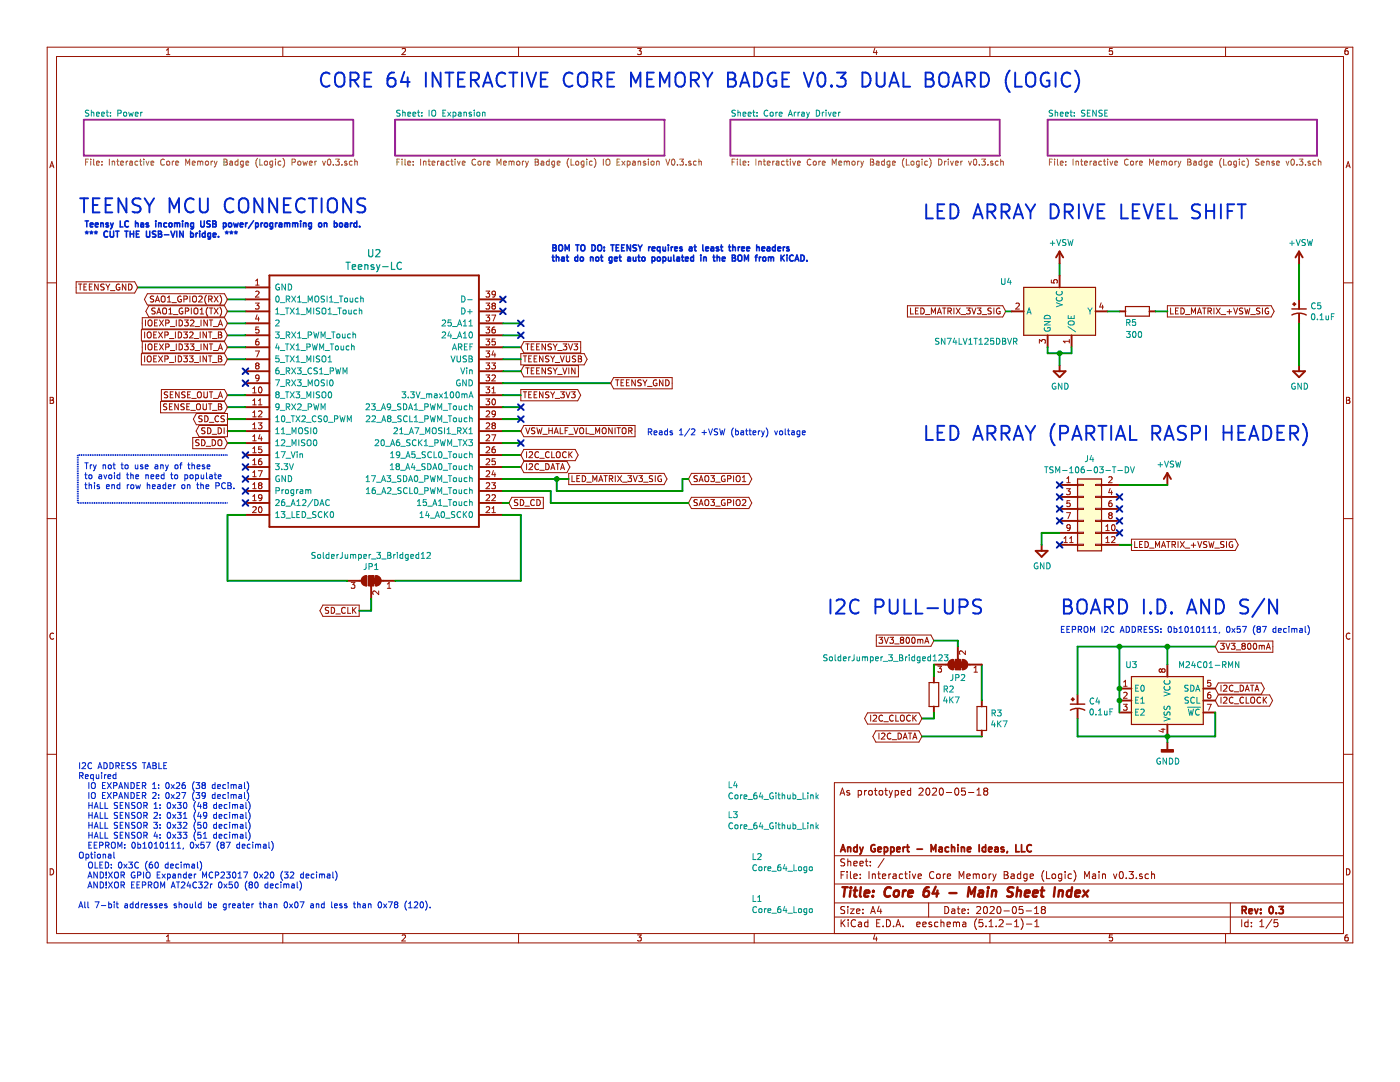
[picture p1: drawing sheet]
EESchema Schematic File Version 4
LIBS:Interactive Core Memory Badge (Logic) Main v0.3-cache
EELAYER 29 0
EELAYER END
$Descr A4 11693 8268
encoding utf-8
Sheet 1 5
Title "Core 64 - Main Sheet Index"
Date "2020-05-18"
Rev "0.3"
Comp "Andy Geppert - Machine Ideas, LLC"
Comment1 ""
Comment2 ""
Comment3 ""
Comment4 "As prototyped 2020-05-18"
$EndDescr
$Sheet
S 6100 1000 2250 300 
U 5E755AC8
F0 "Core Array Driver" 50
F1 "Interactive Core Memory Badge (Logic) Driver v0.3.sch" 50
$EndSheet
Text Notes 2650 750  0    118  ~ 0
CORE 64 INTERACTIVE CORE MEMORY BADGE V0.3 DUAL BOARD (LOGIC)
$Sheet
S 8750 1000 2250 300 
U 5E75D6AB
F0 "SENSE" 50
F1 "Interactive Core Memory Badge (Logic) Sense v0.3.sch" 50
$EndSheet
$Sheet
S 3300 1000 2250 300 
U 5EA63449
F0 "IO Expansion" 50
F1 "Interactive Core Memory Badge (Logic) IO Expansion V0.3.sch" 50
$EndSheet
$Comp
L Teensy:Teensy-LC U?
U 1 1
P 3100 3350
AR Path="/5E755787/5EA2C7B7" Ref="U?"  Part="1" 
AR Path="/5E755AC8/5D2551FF/5EA2C7B7" Ref="U?"  Part="1" 
AR Path="/5EA2C7B7" Ref="U2"  Part="1" 
F 0 "U2" H 3125 4587 60  0000 C CNN
F 1 "Teensy-LC" H 3125 4481 60  0000 C CNN
F 2 "Teensy:Teensy30_31_32_LC_SMD_SOCKETS" H 3100 2800 60  0001 C CNN
F 3 "" H 3100 2800 60  0000 C CNN
	1    3100 3350
	1    0    0    -1  
$EndComp
Wire Wire Line
	1900 2600 2050 2600
Wire Wire Line
	1900 2700 2050 2700
Text GLabel 4350 3000 2    50   Output ~ 0
TEENSY_VUSB
NoConn ~ 4200 2500
NoConn ~ 4200 2600
Wire Wire Line
	5100 3200 4200 3200
Text Notes 5400 3650 0    50   ~ 0
Reads 1/2 +VSW (battery) voltage
Text Notes 700  2000 0    50   ~ 10
Teensy LC has incoming USB power/programming on board.\n*** CUT THE USB-VIN bridge. ***
Wire Wire Line
	4350 3900 4200 3900
Wire Wire Line
	4200 3800 4350 3800
Wire Wire Line
	1900 2500 2050 2500
Wire Wire Line
	1900 2800 2050 2800
Wire Wire Line
	1900 2900 2050 2900
Wire Wire Line
	1900 3000 2050 3000
Wire Wire Line
	1900 3300 2050 3300
Wire Wire Line
	1900 3400 2050 3400
Wire Wire Line
	1900 3500 2050 3500
Wire Wire Line
	1900 3600 2050 3600
Wire Wire Line
	1900 3700 2050 3700
Wire Wire Line
	1900 4300 2050 4300
Wire Wire Line
	4200 4300 4350 4300
Wire Wire Line
	4200 3700 4350 3700
Wire Wire Line
	4200 3600 4350 3600
Wire Wire Line
	4200 3500 4350 3500
Wire Wire Line
	4200 2700 4350 2700
NoConn ~ 2050 3900
Text GLabel 4350 3300 2    50   Output ~ 0
TEENSY_3V3
Text GLabel 4350 3100 2    50   Input ~ 0
TEENSY_VIN
Text GLabel 4350 3600 2    50   Input ~ 0
VSW_HALF_VOL_MONITOR
Wire Wire Line
	4200 2800 4350 2800
Wire Wire Line
	4200 3000 4350 3000
Wire Wire Line
	4200 3100 4350 3100
Wire Wire Line
	4200 2900 4350 2900
Wire Wire Line
	4200 3300 4350 3300
Text GLabel 4350 2900 2    50   Input ~ 0
TEENSY_3V3
Text GLabel 4350 3800 2    50   BiDi ~ 0
I2C_CLOCK
Text GLabel 4350 3900 2    50   BiDi ~ 0
I2C_DATA
Wire Wire Line
	4200 4000 4650 4000
Text GLabel 4750 4000 2    50   Output ~ 0
LED_MATRIX_3V3_SIG
Text GLabel 9750 2600 2    50   Output ~ 0
LED_MATRIX_+VSW_SIG
$Comp
L Device:R R?
U 1 1
P 9500 2600
AR Path="/5E755787/5EA33CBB" Ref="R?"  Part="1" 
AR Path="/5E755AC8/5D2551FF/5EA33CBB" Ref="R?"  Part="1" 
AR Path="/5EA33CBB" Ref="R5"  Part="1" 
F 0 "R5" V 9400 2600 50  0000 L CNN
F 1 "300" V 9300 2550 50  0000 L CNN
F 2 "Resistor_SMD:R_0805_2012Metric" V 9430 2600 50  0001 C CNN
F 3 "~" H 9500 2600 50  0001 C CNN
	1    9500 2600
	0    -1   -1   0   
$EndComp
Wire Wire Line
	9650 2600 9750 2600
Text GLabel 8400 2600 0    50   Input ~ 0
LED_MATRIX_3V3_SIG
Wire Wire Line
	8400 2600 8450 2600
$Comp
L power:GND #PWR?
U 1 1
P 8850 3050
AR Path="/5E755787/5EA33CDC" Ref="#PWR?"  Part="1" 
AR Path="/5EA33CDC" Ref="#PWR0112"  Part="1" 
F 0 "#PWR0112" H 8850 2800 50  0001 C CNN
F 1 "GND" H 8855 2875 50  0000 C CNN
F 2 "" H 8850 3050 50  0001 C CNN
F 3 "" H 8850 3050 50  0001 C CNN
	1    8850 3050
	1    0    0    -1  
$EndComp
Wire Wire Line
	8850 3050 8850 2950
Wire Wire Line
	8850 2300 8850 2200
$Comp
L power:+VSW #PWR?
U 1 1
P 8850 2200
AR Path="/5E755787/5EA33CE6" Ref="#PWR?"  Part="1" 
AR Path="/5EA33CE6" Ref="#PWR0118"  Part="1" 
F 0 "#PWR0118" H 8850 2050 50  0001 C CNN
F 1 "+VSW" H 8865 2375 50  0000 C CNN
F 2 "" H 8850 2200 50  0001 C CNN
F 3 "" H 8850 2200 50  0001 C CNN
	1    8850 2200
	1    0    0    -1  
$EndComp
$Sheet
S 700  1000 2250 300 
U 5E7548ED
F0 "Power" 50
F1 "Interactive Core Memory Badge (Logic) Power v0.3.sch" 50
$EndSheet
Text GLabel 1900 2500 0    50   BiDi ~ 0
SAO1_GPIO2(RX)
Wire Wire Line
	2050 2400 1150 2400
Text GLabel 1900 2600 0    50   BiDi ~ 0
SAO1_GPIO1(TX)
Text GLabel 5750 4000 2    50   BiDi ~ 0
SAO3_GPIO1
Text GLabel 5750 4200 2    50   BiDi ~ 0
SAO3_GPIO2
Wire Wire Line
	4200 3400 4350 3400
NoConn ~ 2050 4100
NoConn ~ 2050 4200
NoConn ~ 2050 4000
NoConn ~ 2050 3800
$Comp
L Logic_LevelTranslator:SN74LV1T125DBVR U4
U 1 1
P 8850 2600
F 0 "U4" H 8350 2850 50  0000 L CNN
F 1 "SN74LV1T125DBVR" H 7800 2350 50  0000 L CNN
F 2 "Package_TO_SOT_SMD:SOT-23-5" H 8850 1900 50  0001 C CNN
F 3 "http://www.ti.com/lit/ds/symlink/sn74lv1t125.pdf" H 8850 2000 50  0001 C CNN
	1    8850 2600
	1    0    0    -1  
$EndComp
Wire Wire Line
	8750 2900 8750 2950
Wire Wire Line
	8750 2950 8850 2950
Wire Wire Line
	8950 2900 8950 2950
Wire Wire Line
	8950 2950 8850 2950
Connection ~ 8850 2950
Text Notes 7700 1850 0    118  ~ 0
LED ARRAY DRIVE LEVEL SHIFT
Text Notes 650  1800 0    118  ~ 0
TEENSY MCU CONNECTIONS
Text GLabel 1900 2700 0    50   Input ~ 0
IOEXP_ID32_INT_A
Text GLabel 1900 2800 0    50   Input ~ 0
IOEXP_ID32_INT_B
Text GLabel 1900 2900 0    50   Input ~ 0
IOEXP_ID33_INT_A
Text GLabel 1900 3000 0    50   Input ~ 0
IOEXP_ID33_INT_B
Text Notes 650  7600 0    50   ~ 0
I2C ADDRESS TABLE\nRequired\n  IO EXPANDER 1: 0x26 (38 decimal)\n  IO EXPANDER 2: 0x27 (39 decimal)\n  HALL SENSOR 1: 0x30 (48 decimal)\n  HALL SENSOR 2: 0x31 (49 decimal)\n  HALL SENSOR 3: 0x32 (50 decimal)\n  HALL SENSOR 4: 0x33 (51 decimal)\n  EEPROM: 0b1010111, 0x57 (87 decimal)\nOptional\n  OLED: 0x3C (60 decimal)\n  AND!XOR GPIO Expander MCP23017 0x20 (32 decimal)\n  AND!XOR EEPROM AT24C32r 0x50 (80 decimal)\n\nAll 7-bit addresses should be greater than 0x07 and less than 0x78 (120).
Text Notes 700  4100 0    50   ~ 0
Try not to use any of these\nto avoid the need to populate\nthis end row header on the PCB.
Wire Notes Line
	1900 3800 650  3800
Wire Notes Line
	650  3800 650  4200
Wire Notes Line
	650  4200 1900 4200
$Comp
L Connector_Generic:Conn_02x06_Odd_Even J4
U 1 1
P 9050 4250
F 0 "J4" H 9100 4670 50  0000 C CNN
F 1 "TSM-106-03-T-DV‎" H 9100 4577 50  0000 C CNN
F 2 "Connector_PinHeader_2.54mm:PinHeader_2x06_P2.54mm_Vertical_SMD_and_TH" H 9050 4250 50  0001 C CNN
F 3 "~" H 9050 4250 50  0001 C CNN
	1    9050 4250
	1    0    0    -1  
$EndComp
Text GLabel 9450 4550 2    50   Output ~ 0
LED_MATRIX_+VSW_SIG
$Comp
L power:GND #PWR?
U 1 1
P 8700 4550
AR Path="/5E755787/5E92D5BA" Ref="#PWR?"  Part="1" 
AR Path="/5E92D5BA" Ref="#PWR0162"  Part="1" 
F 0 "#PWR0162" H 8700 4300 50  0001 C CNN
F 1 "GND" H 8705 4375 50  0000 C CNN
F 2 "" H 8700 4550 50  0001 C CNN
F 3 "" H 8700 4550 50  0001 C CNN
	1    8700 4550
	1    0    0    -1  
$EndComp
$Comp
L power:+VSW #PWR?
U 1 1
P 9750 4050
AR Path="/5E755787/5E92E36E" Ref="#PWR?"  Part="1" 
AR Path="/5E92E36E" Ref="#PWR0163"  Part="1" 
F 0 "#PWR0163" H 9750 3900 50  0001 C CNN
F 1 "+VSW" H 9765 4225 50  0000 C CNN
F 2 "" H 9750 4050 50  0001 C CNN
F 3 "" H 9750 4050 50  0001 C CNN
	1    9750 4050
	1    0    0    -1  
$EndComp
Text Notes 7700 3700 0    118  ~ 0
LED ARRAY (PARTIAL RASPI HEADER)
Wire Wire Line
	9350 4050 9750 4050
Wire Wire Line
	9350 4550 9450 4550
Wire Wire Line
	8850 4450 8700 4450
Wire Wire Line
	8700 4450 8700 4550
Text Notes 4600 2200 0    50   ~ 10
BOM TO DO: TEENSY requires at least three headers\nthat do not get auto populated in the BOM from KiCAD.
Wire Wire Line
	4650 4000 4650 4100
Wire Wire Line
	4650 4100 5700 4100
Wire Wire Line
	5700 4100 5700 4000
Wire Wire Line
	5700 4000 5750 4000
Connection ~ 4650 4000
Wire Wire Line
	4650 4000 4750 4000
Wire Wire Line
	4200 4100 4600 4100
NoConn ~ 9350 4150
NoConn ~ 9350 4250
NoConn ~ 9350 4350
NoConn ~ 9350 4450
NoConn ~ 8850 4550
NoConn ~ 8850 4350
NoConn ~ 8850 4250
NoConn ~ 8850 4150
NoConn ~ 8850 4050
Text GLabel 1900 3300 0    50   Input ~ 0
SENSE_OUT_A
Text GLabel 1900 3400 0    50   Input ~ 0
SENSE_OUT_B
Wire Wire Line
	4600 4100 4600 4200
Wire Wire Line
	4600 4200 5750 4200
Text GLabel 1900 3500 0    50   Output ~ 0
SD_CS
Text GLabel 1900 3600 0    50   Output ~ 0
SD_DI
Text GLabel 1900 3700 0    50   Input ~ 0
SD_DO
Text GLabel 3000 5100 0    50   Output ~ 0
SD_CLK
Text GLabel 4250 4200 2    50   Input ~ 0
SD_CD
Wire Wire Line
	9250 2600 9350 2600
NoConn ~ 4350 2700
NoConn ~ 4350 2800
NoConn ~ 4350 3400
NoConn ~ 4350 3500
NoConn ~ 4350 3700
Text Notes 8850 5150 0    118  ~ 0
BOARD I.D. AND S/N
$Comp
L Memory_EEPROM:M24C01-RMN U3
U 1 1
P 9750 5850
AR Path="/5EA6E6DA" Ref="U3"  Part="1" 
AR Path="/5EA63449/5EA6E6DA" Ref="U?"  Part="1" 
F 0 "U3" H 9450 6150 50  0000 C CNN
F 1 "M24C01-RMN" H 10100 6150 50  0000 C CNN
F 2 "Package_SO:SOIC-8_3.9x4.9mm_P1.27mm" H 9750 6200 50  0001 C CNN
F 3 "http://www.st.com/content/ccc/resource/technical/document/datasheet/b0/d8/50/40/5a/85/49/6f/DM00071904.pdf/files/DM00071904.pdf/jcr:content/translations/en.DM00071904.pdf" H 9800 5350 50  0001 C CNN
	1    9750 5850
	1    0    0    -1  
$EndComp
Text GLabel 10150 5750 2    50   BiDi ~ 0
I2C_DATA
Text GLabel 10150 5850 2    50   BiDi ~ 0
I2C_CLOCK
Text GLabel 10150 5400 2    50   Input ~ 0
3V3_800mA
$Comp
L power:GNDD #PWR?
U 1 1
P 9750 6200
AR Path="/5EA63449/5EA6E6E3" Ref="#PWR?"  Part="1" 
AR Path="/5EA6E6E3" Ref="#PWR01"  Part="1" 
F 0 "#PWR01" H 9750 5950 50  0001 C CNN
F 1 "GNDD" H 9754 6044 50  0000 C CNN
F 2 "" H 9750 6200 50  0001 C CNN
F 3 "" H 9750 6200 50  0001 C CNN
	1    9750 6200
	1    0    0    -1  
$EndComp
Wire Wire Line
	9350 5750 9350 5850
Connection ~ 9350 5850
Wire Wire Line
	9350 5850 9350 5950
Wire Wire Line
	9750 6150 9750 6200
Connection ~ 9750 6150
Wire Wire Line
	10150 5950 10150 6150
Wire Wire Line
	10150 6150 9750 6150
Wire Wire Line
	9750 5550 9750 5400
Wire Wire Line
	9750 5400 10150 5400
$Comp
L Device:CP1_Small C?
U 1 1
P 9000 5900
AR Path="/5E755787/5EA6E6F2" Ref="C?"  Part="1" 
AR Path="/5E755AC8/5D2551FF/5EA6E6F2" Ref="C?"  Part="1" 
AR Path="/5EA63449/5EA6E6F2" Ref="C?"  Part="1" 
AR Path="/5EA6E6F2" Ref="C4"  Part="1" 
F 0 "C4" H 9091 5946 50  0000 L CNN
F 1 "0.1uF" H 9091 5855 50  0000 L CNN
F 2 "Capacitor_SMD:C_0805_2012Metric" H 9000 5900 50  0001 C CNN
F 3 "~" H 9000 5900 50  0001 C CNN
	1    9000 5900
	1    0    0    -1  
$EndComp
Wire Wire Line
	9750 5400 9350 5400
Wire Wire Line
	9000 5400 9000 5800
Connection ~ 9750 5400
Wire Wire Line
	9000 6000 9000 6150
Text Notes 8850 5300 0    50   ~ 0
EEPROM I2C ADDRESS: 0b1010111, 0x57 (87 decimal)
Wire Wire Line
	9000 6150 9750 6150
Wire Wire Line
	9350 5750 9350 5400
Connection ~ 9350 5750
Connection ~ 9350 5400
Wire Wire Line
	9350 5400 9000 5400
$Comp
L Device:R R?
U 1 1
P 7800 5800
AR Path="/5E755787/5EA7ABC7" Ref="R?"  Part="1" 
AR Path="/5E755AC8/5D2551FF/5EA7ABC7" Ref="R?"  Part="1" 
AR Path="/5EA7ABC7" Ref="R2"  Part="1" 
AR Path="/5EA63449/5EA7ABC7" Ref="R?"  Part="1" 
F 0 "R2" H 7870 5846 50  0000 L CNN
F 1 "4K7" H 7870 5755 50  0000 L CNN
F 2 "Resistor_SMD:R_0805_2012Metric" V 7730 5800 50  0001 C CNN
F 3 "~" H 7800 5800 50  0001 C CNN
	1    7800 5800
	1    0    0    -1  
$EndComp
$Comp
L Device:R R?
U 1 1
P 8200 6000
AR Path="/5E755787/5EA7ABCD" Ref="R?"  Part="1" 
AR Path="/5E755AC8/5D2551FF/5EA7ABCD" Ref="R?"  Part="1" 
AR Path="/5EA7ABCD" Ref="R3"  Part="1" 
AR Path="/5EA63449/5EA7ABCD" Ref="R?"  Part="1" 
F 0 "R3" H 8270 6046 50  0000 L CNN
F 1 "4K7" H 8270 5955 50  0000 L CNN
F 2 "Resistor_SMD:R_0805_2012Metric" V 8130 6000 50  0001 C CNN
F 3 "~" H 8200 6000 50  0001 C CNN
	1    8200 6000
	1    0    0    -1  
$EndComp
Wire Wire Line
	7700 6000 7800 6000
Wire Wire Line
	7800 5950 7800 6000
Text GLabel 7700 6150 0    50   BiDi ~ 0
I2C_DATA
Text GLabel 7700 6000 0    50   BiDi ~ 0
I2C_CLOCK
Text Notes 6900 5150 0    118  ~ 0
I2C PULL-UPS
Text GLabel 7800 5350 0    50   Input ~ 0
3V3_800mA
Wire Wire Line
	8200 5550 8200 5850
$Comp
L Jumper:SolderJumper_3_Bridged123 JP?
U 1 1
P 8000 5550
AR Path="/5EA63449/5EA7ABDA" Ref="JP?"  Part="1" 
AR Path="/5EA7ABDA" Ref="JP2"  Part="1" 
F 0 "JP2" H 8000 5665 50  0000 C CNN
F 1 "SolderJumper_3_Bridged123" H 8600 5500 50  0000 C CNN
F 2 "Jumper:SolderJumper-3_P1.3mm_Bridged123_Pad1.0x1.5mm_NumberLabels" H 8000 5550 50  0001 C CNN
F 3 "~" H 8000 5550 50  0001 C CNN
	1    8000 5550
	-1   0    0    1   
$EndComp
Wire Wire Line
	7700 6150 8200 6150
Wire Wire Line
	8000 5350 7800 5350
Wire Wire Line
	7800 5550 7800 5650
Wire Wire Line
	8000 5350 8000 5400
Wire Wire Line
	4200 4200 4250 4200
$Comp
L Jumper:SolderJumper_3_Bridged12 JP1
U 1 1
P 3100 4850
F 0 "JP1" H 3100 4969 50  0000 C CNN
F 1 "SolderJumper_3_Bridged12" H 3100 5062 50  0000 C CNN
F 2 "Jumper:SolderJumper-3_P1.3mm_Bridged12_Pad1.0x1.5mm_NumberLabels" H 3100 4850 50  0001 C CNN
F 3 "~" H 3100 4850 50  0001 C CNN
	1    3100 4850
	-1   0    0    -1  
$EndComp
Wire Wire Line
	3100 5000 3100 5100
Wire Wire Line
	3100 5100 3000 5100
Wire Wire Line
	4350 4300 4350 4850
Wire Wire Line
	4350 4850 3300 4850
Wire Wire Line
	2900 4850 1900 4850
Wire Wire Line
	1900 4850 1900 4300
$Comp
L Device:CP1_Small C?
U 1 1
P 10850 2600
AR Path="/5E755787/5EBC469C" Ref="C?"  Part="1" 
AR Path="/5E755AC8/5D2551FF/5EBC469C" Ref="C?"  Part="1" 
AR Path="/5EA63449/5EBC469C" Ref="C?"  Part="1" 
AR Path="/5EBC469C" Ref="C5"  Part="1" 
F 0 "C5" H 10941 2646 50  0000 L CNN
F 1 "0.1uF" H 10941 2555 50  0000 L CNN
F 2 "Capacitor_SMD:C_0805_2012Metric" H 10850 2600 50  0001 C CNN
F 3 "~" H 10850 2600 50  0001 C CNN
	1    10850 2600
	1    0    0    -1  
$EndComp
Wire Wire Line
	10850 2500 10850 2200
$Comp
L power:+VSW #PWR?
U 1 1
P 10850 2200
AR Path="/5E755787/5EBCA9BF" Ref="#PWR?"  Part="1" 
AR Path="/5EBCA9BF" Ref="#PWR0125"  Part="1" 
F 0 "#PWR0125" H 10850 2050 50  0001 C CNN
F 1 "+VSW" H 10865 2375 50  0000 C CNN
F 2 "" H 10850 2200 50  0001 C CNN
F 3 "" H 10850 2200 50  0001 C CNN
	1    10850 2200
	1    0    0    -1  
$EndComp
$Comp
L power:GND #PWR?
U 1 1
P 10850 3050
AR Path="/5E755787/5EBCCC45" Ref="#PWR?"  Part="1" 
AR Path="/5EBCCC45" Ref="#PWR0155"  Part="1" 
F 0 "#PWR0155" H 10850 2800 50  0001 C CNN
F 1 "GND" H 10855 2875 50  0000 C CNN
F 2 "" H 10850 3050 50  0001 C CNN
F 3 "" H 10850 3050 50  0001 C CNN
	1    10850 3050
	1    0    0    -1  
$EndComp
Wire Wire Line
	10850 3050 10850 2700
$Comp
L CORE_64_LIBRARY:Core_64_Logo L1
U 1 1
P 6250 7550
F 0 "L1" H 6275 7597 50  0000 L CNN
F 1 "Core_64_Logo" H 6275 7504 50  0000 L CNN
F 2 "Core_Memory_8x8_Array:Core64_Logo" H 6250 7550 50  0001 C CNN
F 3 "" H 6250 7550 50  0001 C CNN
	1    6250 7550
	1    0    0    -1  
$EndComp
$Comp
L CORE_64_LIBRARY:Core_64_Logo L2
U 1 1
P 6250 7200
F 0 "L2" H 6275 7247 50  0000 L CNN
F 1 "Core_64_Logo" H 6275 7154 50  0000 L CNN
F 2 "Core_Memory_8x8_Array:Core64_Logo" H 6250 7200 50  0001 C CNN
F 3 "" H 6250 7200 50  0001 C CNN
	1    6250 7200
	1    0    0    -1  
$EndComp
$Comp
L CORE_64_LIBRARY:Core_64_Github_Link L3
U 1 1
P 6050 6850
F 0 "L3" H 6075 6897 50  0000 L CNN
F 1 "Core_64_Github_Link" H 6075 6804 50  0000 L CNN
F 2 "Core_Memory_8x8_Array:Github_Link_Large" H 6050 6850 50  0001 C CNN
F 3 "" H 6050 6850 50  0001 C CNN
	1    6050 6850
	1    0    0    -1  
$EndComp
$Comp
L CORE_64_LIBRARY:Core_64_Github_Link L4
U 1 1
P 6050 6600
F 0 "L4" H 6075 6647 50  0000 L CNN
F 1 "Core_64_Github_Link" H 6075 6554 50  0000 L CNN
F 2 "Core_Memory_8x8_Array:Github_Link_Small" H 6050 6600 50  0001 C CNN
F 3 "" H 6050 6600 50  0001 C CNN
	1    6050 6600
	1    0    0    -1  
$EndComp
NoConn ~ 2050 3100
NoConn ~ 2050 3200
Text GLabel 5100 3200 2    50   Input ~ 0
TEENSY_GND
Text GLabel 1150 2400 0    50   Input ~ 0
TEENSY_GND
$EndSCHEMATC
